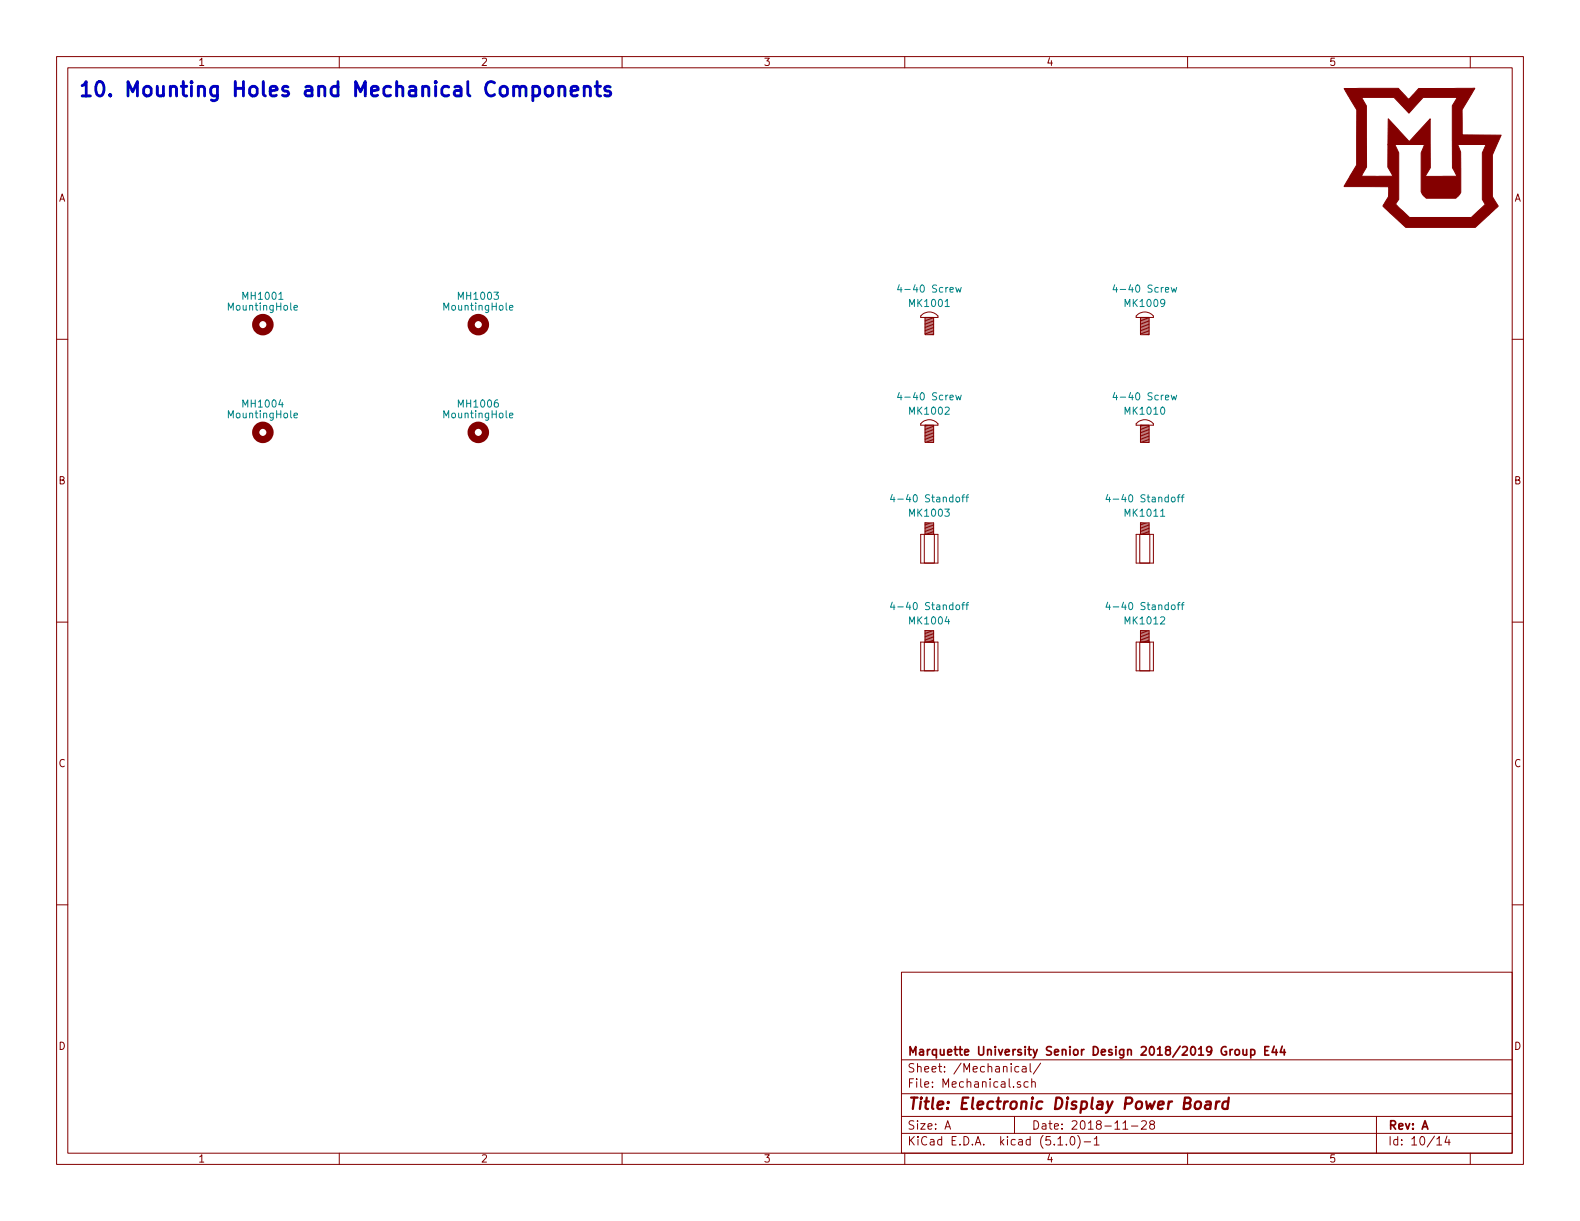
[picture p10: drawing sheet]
<svg xmlns="http://www.w3.org/2000/svg" width="279mm" height="216mm" viewBox="0 0 279 216" stroke-linecap="round" stroke-linejoin="round" font-family="sans-serif">
<g fill="none" stroke="#840000" stroke-width=".18">
<path d="M10 10h259.4v195.9h-259.4zM12 12h255.4v191.9h-255.4zM60 10v2M110 10v2M160 10v2M210 10v2M260 10v2M10 60h2M162.9 55.8a1.98 1.98 0 0 1 3 .1v.2h-3.1zM163.6 56.1h1.5v3.1h-1.5zM163.6 58.9l1.5 .3M163.6 58.7l1.5 .2"/>
<path d="M163.6 58.4l1.5 .3M163.6 58.2l1.5 .2M163.6 57.9l1.5 .3M163.6 57.7l1.5 .2M163.6 57.4l1.5 .3M163.6 57.2l1.5 .2M163.6 56.9l1.5 .3M163.6 56.6l1.5 .3M163.6 56.4l1.5 .2M163.6 56.1l1.5 .3M200.9 55.9a1.99 1.99 0 0 1 3.1 0v.2h-3.1zM201.7 56.1h1.5v3.1h-1.5z"/>
<path d="M201.7 58.9l1.5 .3M201.7 58.7l1.5 .2M201.7 58.4l1.5 .3M201.7 58.2l1.5 .2M201.7 57.9l1.5 .3M201.7 57.7l1.5 .2M201.7 57.4l1.5 .3M201.7 57.2l1.5 .2M201.7 56.9l1.5 .3M201.7 56.6l1.5 .3M201.7 56.4l1.5 .2M201.7 56.1l1.5 .3"/>
<path d="M267.4 60h2M162.8 74.9a1.99 1.99 0 0 1 3.1 0v.3h-3.1zM163.6 75.2h1.5v3h-1.5zM163.6 78l1.5 .2M163.6 77.7l1.5 .3M163.6 77.5l1.5 .2M163.6 77.2l1.5 .3M163.6 77l1.5 .2M163.6 76.7l1.5 .3M163.6 76.5l1.5 .2M163.6 76.2l1.5 .3M163.6 75.9l1.5 .3"/>
<path d="M163.6 75.7l1.5 .2M163.6 75.4l1.5 .3M163.6 75.2l1.5 .2M200.9 74.9a1.99 1.99 0 0 1 3.1 0v.3h-3.1zM201.7 75.2h1.5v3h-1.5zM201.7 78l1.5 .2M201.7 77.7l1.5 .3M201.7 77.5l1.5 .2M201.7 77.2l1.5 .3M201.7 77l1.5 .2M201.7 76.7l1.5 .3M201.7 76.5l1.5 .2"/>
<path d="M201.7 76.2l1.5 .3M201.7 75.9l1.5 .3M201.7 75.7l1.5 .2M201.7 75.4l1.5 .3M201.7 75.2l1.5 .2M162.8 94.5v5.1zM162.8 94.5h3.1zM162.8 99.6h3.1zM163.4 94.5h1.8v5.1h-1.8zM163.6 94.5h1.5zM163.6 92.5v2zM163.6 92.5h1.5z"/>
<path d="M163.6 94.2l1.5 .3M163.6 94l1.5 .2M163.6 93.7l1.5 .3M163.6 93.5l1.5 .2M163.6 93.2l1.5 .3M163.6 93l1.5 .2M163.6 92.7l1.5 .3M163.6 92.5l1.5 .2M165.1 92.5v2zM165.9 94.5v5.1zM200.9 94.5v5.1zM200.9 94.5h3.1z"/>
<path d="M200.9 99.6h3.1zM201.5 94.5h1.8v5.1h-1.8zM201.7 94.5h1.5zM201.7 92.5v2zM201.7 92.5h1.5zM201.7 94.2l1.5 .3M201.7 94l1.5 .2M201.7 93.7l1.5 .3M201.7 93.5l1.5 .2M201.7 93.2l1.5 .3M201.7 93l1.5 .2M201.7 92.7l1.5 .3"/>
<path d="M201.7 92.5l1.5 .2M203.2 92.5v2zM204 94.5v5.1zM10 110h2M162.8 113.5v5.1zM162.8 113.5h3.1zM162.8 118.6h3.1zM163.4 113.5h1.8v5.1h-1.8zM163.6 113.5h1.5zM163.6 111.5v2zM163.6 111.5h1.5zM163.6 113.3l1.5 .2"/>
<path d="M163.6 113l1.5 .3M163.6 112.8l1.5 .2M163.6 112.5l1.5 .3M163.6 112.3l1.5 .2M163.6 112l1.5 .3M163.6 111.8l1.5 .2M163.6 111.5l1.5 .3M165.1 111.5v2zM165.9 113.5v5.1zM200.9 113.5v5.1zM200.9 113.5h3.1zM200.9 118.6h3.1z"/>
<path d="M201.5 113.5h1.8v5.1h-1.8zM201.7 113.5h1.5zM201.7 111.5v2zM201.7 111.5h1.5zM201.7 113.3l1.5 .2M201.7 113l1.5 .3M201.7 112.8l1.5 .2M201.7 112.5l1.5 .3M201.7 112.3l1.5 .2M201.7 112l1.5 .3M201.7 111.8l1.5 .2M201.7 111.5l1.5 .3"/>
<path d="M203.2 111.5v2zM204 113.5v5.1zM267.4 110h2M10 160h2M267.4 160h2M159.4 171.9h108v32h-108zM159.4 197.4h108M159.4 193.4h108M159.4 187.4h108M167.1 199.7l.5-1.5 .5 1.5M167.2 199.2h.8M179.4 197.4v3"/>
<path d="M180.2 188.6h-.5l-.2 .2 .1 .7h.6M180.4 191.3h-.3l-.2 .2 .1 .2 .4 .1v.4h-.5M180.8 188.6h.6l.1 1M181.5 188.9l-.6 .1-.2 .2 .2 .4 .6-.1M181.8 191.3h-.4l-.3 .2 .1 .6 .2 .2 .4-.1M182.2 188.1v1.3l.2 .2M182.4 191.4l.3-.1h.3l.1 1M182.4 190.8v1.5M184 188l-1.3 1.9M198.6 199.7h.8M200.1 199.1h1.1M201.9 198.3l.2-.1h.3l.3 .1v.3v.2l-.9 .9h.9"/>
<path d="M203.6 198.8l-.3-.3 .1-.2 .2-.1h.4l.2 .3-.1 .2-.6 .2a.48 .48 0 0 0-.1 .6l.2 .2 .5-.2a.48 .48 0 0 0-.1-.6l-.1-.1M243.4 197.4v6.5M60 203.9v2M110 203.9v2M159.4 200.4h108M160 203.9v2M187.1 202.5h.8M188.6 202.3v.2M189.4 201.1l.3-.1a.94 .94 0 0 1 0 1.5 .82 .82 0 0 1-.3-1.4zM190.6 200.8a1.71 1.71 0 0 1 0 2.2M191.7 201.9h1.2M193.5 201.4l.4-.4v1.5"/>
<path d="M193.5 202.5h.9M210 203.9v2M254.1 201.4l.4-.4v1.5M254.1 202.5h.8M255.9 200.9l-.4 1.1h.9M256.2 201.5v1M260 203.9v2"/>
</g>
<path d="M211.5 194.9a.54 .54 0 0 1 .5-.1 .54 .54 0 0 1 .4 .3l-.1 .6a.56 .56 0 0 1-.5 .4 .56 .56 0 0 1-.5-.4zM213.3 194.8h.7v1.3M214.1 195.2l-.7 .1a.4 .4 0 0 0-.3 .4 .4 .4 0 0 0 .2 .4l.7-.1M215.1 194.8l-.2 1.3M215.7 194.8a.54 .54 0 0 0-.6 .3M217.2 194.8a.68 .68 0 0 0-1 .3v.8l.3 .2 .5-.1M217.3 194.1l-.3 2" fill="none" stroke="#840000" stroke-width=".41"/>
<path d="M218 185.6l-.5 .3M218.5 185.7l.2-.1 .4 .1v.7l-.2 .2-.4-.2zM219.8 185.6v.8a.37 .37 0 0 0 .6 0M220.4 185.6v1M221.2 185.6h.4l.3 .3-.1 .5-.2 .2-.4-.1M221.2 185.6v1.5M223.7 185.8h.5M224.4 185.1h-.7v1.5h.7M225.3 185l-.4 1.1h1M225.7 185.6v1M226.7 185l-.3 1.1h.9M227.1 185.6v1" fill="none" stroke="#840000" stroke-width=".3"/>
<path d="M96.6 15.4a.69 .69 0 0 1 1.1 .3v.8a.7 .7 0 0 1-.6 .5 .7 .7 0 0 1-.7-.5v-.8zM98.8 15.5a.61 .61 0 0 1 1.1 .1v1.4M98.8 15.3v1.7M101 16.1l1.2-.2-.1-.5-.7-.1-.4 .3v1l.1 .2 .3 .2 .7-.2M103.3 15.5a.63 .63 0 0 1 1.1 .1v1.4M103.3 15.3v1.7M105.2 15.3h1M105.6 14.4v2.2l.1 .2 .5 .2M107.9 15.4l-.6-.1-.3 .1-.1 .2 .1 .4 .9 .2 .1 .3-.1 .3-.3 .2-.7-.2" fill="none" stroke="#0000c2" stroke-width=".51"/>
<g fill="none" stroke="#008484" stroke-width=".18">
<path d="M52 54.4l.6-.1v-.2l-.4-.1-.2 .2 .1 .6h.5M90.1 54.4l.6-.1v-.2l-.4-.1-.2 .2 .1 .6h.5M159 50.3l-.3 .9h.8M167.1 54.2h.8M169 50.8l.3 .9 .2-.6 .2 .6 .3-.9M197.1 50.3l-.3 .9h.8M207.1 50.8l.3 .9 .2-.6 .2 .6 .3-.9M52 73.5l.6-.1v-.3h-.4l-.2 .1 .1 .6h.5M90.1 73.5l.6-.1v-.3h-.4l-.2 .1 .1 .6h.5M159 69.4l-.3 .9h.8M169 69.9l.3 .8 .2-.6 .2 .6 .3-.8M197.1 69.4l-.3 .9h.8"/>
<path d="M207.1 69.9l.3 .8 .2-.6 .2 .6 .3-.8M157.8 87.4l-.3 .9h.8M158.1 87.9v.8M170.1 87.9h.5M170.6 87.5l-.3 .2v1M170.8 87.9h.5M171.3 87.5l-.3 .2v1M195.9 87.4l-.3 .9h.8M196.2 87.9v.8M205.2 91.3h.8M208.2 87.9h.5M208.7 87.5l-.3 .2v1"/>
<path d="M208.9 87.9h.5M209.4 87.5l-.3 .2v1M157.8 106.5l-.3 .9h.8M158.1 107v.8M170.1 107h.5M170.6 106.5l-.3 .2v1.1M170.8 107h.5M171.3 106.5l-.3 .2v1.1M195.9 106.5l-.3 .9h.8M196.2 107v.8M208.2 107h.5M208.7 106.5l-.3 .2v1.1"/>
<path d="M208.9 107h.5M209.4 106.5l-.3 .2v1.1"/>
</g>
<g fill="none" stroke="#840000" stroke-width="1.3">
<circle cx="46.5" cy="57.4" r="1.27"/>
<circle cx="84.6" cy="57.4" r="1.27"/>
<circle cx="46.5" cy="76.5" r="1.27"/>
<circle cx="84.6" cy="76.5" r="1.27"/>
</g>
<path d="M237.7 15.6h9.6l1.8 2 1.8-2h9.9l-2.3 3.8 .1 4.5h6.9l-1.6 3.5v7.4l1 1.6-4 3.8h-12.3l-4-3.8 .9-1.6 .1-1.8h-7.9l1.1-1.9h7.5l-.9-1.6v-3.9h1.3l.6 1.4v8.3l-.5 .8 2.5 2.4h10.9l2.5-2.4-.6-.8v-8.3l.7-1.4h-5l.5 1.3v7.1l-.9 1.1h-5.2l-.7-.7-.2-.5v-6.9l.6-1.4h-6.5l.1-4.6 3.7 4 3.7-4v8.7l-.9 1.5 5.7-.1-.9-1.4v-11l.9-1.5h-6l-2.6 2.8-2.6-2.8h-5.7l.8 1.5 .1 10.8-1 1.6h-1.9l1.1-1.9v-9.8z" fill="#840000" stroke="#840000" stroke-width=".18"/>
<text font-size="3.5" fill="#0000c2" x="13.7" y="17.1">10. Mounting Holes and Mechanical Components</text>
<text font-size="2.8" fill="#840000" x="160.4" y="196.2">Title: Electronic Display Power Board</text>
<g font-size="2.1" fill="#840000">
<text x="160.4" y="189.6">Sheet: /Mechanical/</text>
<text x="160.4" y="186.6">Marquette University Senior Design 2018/2019 Group E44</text>
<text x="160.4" y="192.3">File: Mechanical.sch</text>
<text x="160.4" y="202.5">KiCad E.D.A. kicad (5.1.0)-1</text>
<text x="160.4" y="199.7">Size: A</text>
<text x="182.4" y="199.7">Date: 2018-11-28</text>
<text x="245.4" y="199.7">Rev: A</text>
<text x="245.4" y="202.5">Id: 10/14</text>
</g>
<g font-size="1.8" fill="#840000">
<text x="35" y="11.6">1</text>
<text x="85" y="11.6">2</text>
<text x="135" y="11.6">3</text>
<text x="185" y="11.6">4</text>
<text x="235" y="11.6">5</text>
<text x="10.4" y="35.6">A</text>
<text x="267.8" y="35.6">A</text>
<text x="10.4" y="85.6">B</text>
<text x="267.8" y="85.6">B</text>
<text x="10.4" y="135.6">C</text>
<text x="267.8" y="135.6">C</text>
<text x="10.4" y="185.6">D</text>
<text x="267.8" y="185.6">D</text>
<text x="35" y="205.5">1</text>
<text x="85" y="205.5">2</text>
<text x="135" y="205.5">3</text>
<text x="185" y="205.5">4</text>
<text x="235" y="205.5">5</text>
</g>
<g font-size="1.8" fill="#008484">
<text x="43.2" y="53">MH1001</text>
<text x="81.3" y="53">MH1003</text>
<text x="159.7" y="51.7">4-40 Screw</text>
<text x="197.8" y="51.7">4-40 Screw</text>
<text x="40.6" y="54.9">MountingHole</text>
<text x="78.7" y="54.9">MountingHole</text>
<text x="161" y="54.3">MK1001</text>
<text x="199.1" y="54.3">MK1009</text>
<text x="159.7" y="70.8">4-40 Screw</text>
<text x="197.8" y="70.8">4-40 Screw</text>
<text x="40.6" y="74">MountingHole</text>
<text x="43.2" y="72.1">MH1004</text>
<text x="78.7" y="74">MountingHole</text>
<text x="81.3" y="72.1">MH1006</text>
<text x="161" y="73.3">MK1002</text>
<text x="199.1" y="73.3">MK1010</text>
<text x="158.7" y="88.8">4-40 Standoff</text>
<text x="196.8" y="88.8">4-40 Standoff</text>
<text x="161" y="91.4">MK1003</text>
<text x="199.1" y="91.4">MK1011</text>
<text x="158.7" y="107.9">4-40 Standoff</text>
<text x="196.8" y="107.9">4-40 Standoff</text>
<text x="161" y="110.4">MK1004</text>
<text x="199.1" y="110.4">MK1012</text>
</g>
</svg>
